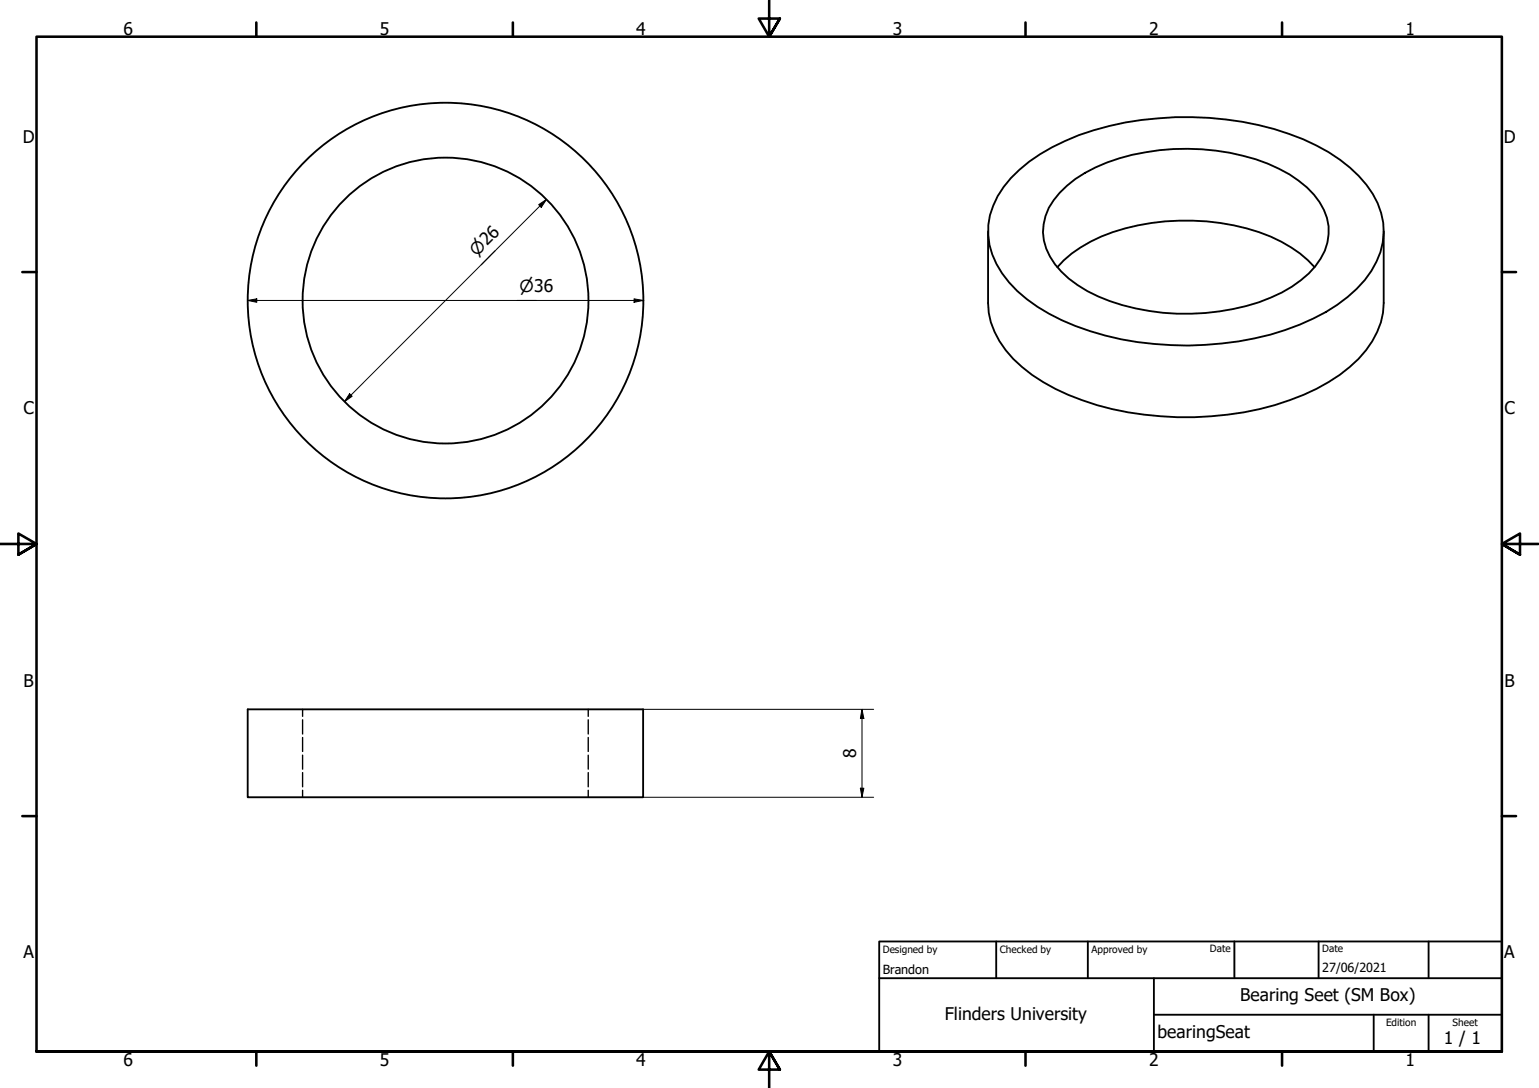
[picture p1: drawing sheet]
<svg xmlns="http://www.w3.org/2000/svg" width="420mm" height="297mm" viewBox="0 0 420 297" stroke-linecap="round" stroke-linejoin="round" font-family="sans-serif">
<!-- layer: Hidden (ISO) -->
<path d="M82.6 193.7v1.9M82.6 196.5v3.9M160.6 193.7v1.9M160.6 196.5v3.9M82.6 201.3v3.9M82.6 206.2v3.8M82.6 210.9v3.9M82.6 215.8v1.9M160.6 201.3v3.9M160.6 206.2v3.8M160.6 210.9v3.9M160.6 215.8v1.9" fill="none" stroke="#000" stroke-width=".38"/>
<!-- layer: Visible (ISO) -->
<g fill="none" stroke="#000" stroke-width=".51">
<path d="M276 48.6a48.5 48.5 0 0 1 18.6-11.7 88.5 88.5 0 0 1 61.2 1.1 41.1 41.1 0 0 1 19 14.9 19 19 0 0 1-.4 21.1 38.3 38.3 0 0 1-15.9 13 84.9 84.9 0 0 1-48 6.4 65.3 65.3 0 0 1-30.2-11.8 26.5 26.5 0 0 1-10.2-14.7 19.3 19.3 0 0 1 3.9-15.9zM289.3 52.6a37.7 37.7 0 0 1 19.8-10.3 64 64 0 0 1 37 2.4 30.6 30.6 0 0 1 14.1 10.5 14.2 14.2 0 0 1-1.1 17.5 33.6 33.6 0 0 1-15.4 9.8 63.3 63.3 0 0 1-43.9-1.6 27.3 27.3 0 0 1-13.2-10.9 14.3 14.3 0 0 1 2.7-17.4zM269.7 63.2v19.5a23.1 23.1 0 0 0 9.3 17.5 61.6 61.6 0 0 0 29 12.4 88.5 88.5 0 0 0 47.9-4.8 42.5 42.5 0 0 0 17-12.2 21.6 21.6 0 0 0 4.9-12.9v-19.5M288.7 72.9a36 36 0 0 1 18.5-10.6 64.2 64.2 0 0 1 39.6 2.3 34.6 34.6 0 0 1 12.1 8.3M67.6 193.7h108v24h-108z"/>
<circle cx="121.6" cy="82.1" r="54"/>
<circle cx="121.6" cy="82.1" r="39"/>
</g>
<!-- layer: Border (ISO) -->
<g fill="none" stroke="#000" stroke-width=".7">
<path d="M70 6.1v3.9M140 6.1v3.9M210 0v10l-2.9-4.9h5.8l-2.9 4.9 2.9-4.9M280 6.1v3.9M350 6.1v3.9M6.1 74.3h3.9M410 74.3h3.9M0 148.5h10l-5-2.8v5.7l5-2.9-5 2.9M420 148.5h-10l5-2.8v5.7l-5-2.9 5 2.9M6.1 222.8h3.9M410 222.8h3.9M10 287.1v-277.1h400v277.1h-400h400"/>
<path d="M70 287.1v3.8M140 287.1v3.8M212.9 292l-2.9-4.9 2.9 4.9h-5.8l2.9-4.9v9.9M280 287.1v3.8M350 287.1v3.8"/>
</g>
<!-- layer: Title (ISO) -->
<path d="M240 257h170v30.1h-170zM272 257v10.1M297 257v10.1M337 257v10.1M360 257v10.1M390 257v10.1M240 267.1h170M315 277h95M315 267.1v20M375 277v10.1M390 277v10.1" fill="none" stroke="#000" stroke-width=".51"/>
<!-- layer: Dimension (ISO) -->
<path d="M147.1 55.9l2.1-1.4-1.4 2.1zM149.2 54.5l-55.2 55.2M135.1 68.5l-3.7 3.8M67.6 82l2.5-.4v.9zM67.6 82h108M173.1 81.6l2.5 .4-2.5 .5zM95.4 107.5l.7 .7-2.1 1.5zM175.6 193.7h62.9M235.3 193.7l.5 2.4h-.9zM235.3 193.7v24M175.6 217.7h62.9M234.9 215.2h.9l-.5 2.5z" fill="none" stroke="#000" stroke-width=".27"/>
<g fill="#000">
<path d="M147.1 55.9l2.1-1.4-1.4 2.1z" fill-rule="evenodd"/>
<path d="M67.6 82l2.5-.4v.9z" fill-rule="evenodd"/>
<path d="M173.1 81.6l2.5 .4-2.5 .5z" fill-rule="evenodd"/>
<path d="M95.4 107.5l.7 .7-2.1 1.5z" fill-rule="evenodd"/>
<path d="M235.3 193.7l.5 2.4h-.9z" fill-rule="evenodd"/>
<path d="M234.9 215.2h.9l-.5 2.5z" fill-rule="evenodd"/>
</g>
<g font-size="4.8">
<text x="33.7" y="9.6">6</text>
<text x="103.7" y="9.6">5</text>
<text x="173.7" y="9.6">4</text>
<text x="243.7" y="9.6">3</text>
<text x="313.7" y="9.6">2</text>
<text x="383.7" y="9.6">1</text>
<text x="6.2" y="38.9">D</text>
<text x="410.5" y="38.9">D</text>
<text x="6.4" y="113.1">C</text>
<text x="410.7" y="113.1">C</text>
<text x="6.4" y="187.4">B</text>
<text x="410.7" y="187.4">B</text>
<text x="233.7" y="207" transform="rotate(-90 233.7 207)">8</text>
<text x="6.4" y="261.7">A</text>
<text x="410.7" y="261.7">A</text>
<text x="338.6" y="273.4">Bearing Seet (SM Box)</text>
<text x="257.9" y="278.4">Flinders University</text>
<text x="316" y="283.4">bearingSeat</text>
<text x="394.2" y="285">1 / 1</text>
<text x="33.7" y="290.9">6</text>
<text x="103.7" y="290.9">5</text>
<text x="173.7" y="290.9">4</text>
<text x="243.7" y="290.9">3</text>
<text x="313.7" y="290.9">2</text>
<text x="383.7" y="290.9">1</text>
</g>
<g font-size="4.6">
<text x="130.2" y="70.1" transform="rotate(-45 130.2 70.1)">⌀26</text>
<text x="141.9" y="79.7">⌀36</text>
</g>
<g font-size="3.4">
<text x="241" y="266">Brandon</text>
<text x="361" y="265.5">27/06/2021</text>
</g>
<g font-size="2.7">
<text x="241" y="260.1">Designed by</text>
<text x="273" y="260.1">Checked by</text>
<text x="298" y="260.1">Approved by</text>
<text x="330.3" y="260">Date</text>
<text x="361" y="260">Date</text>
<text x="378.4" y="280.1">Edition</text>
<text x="396.6" y="280.1">Sheet</text>
</g>
</svg>
